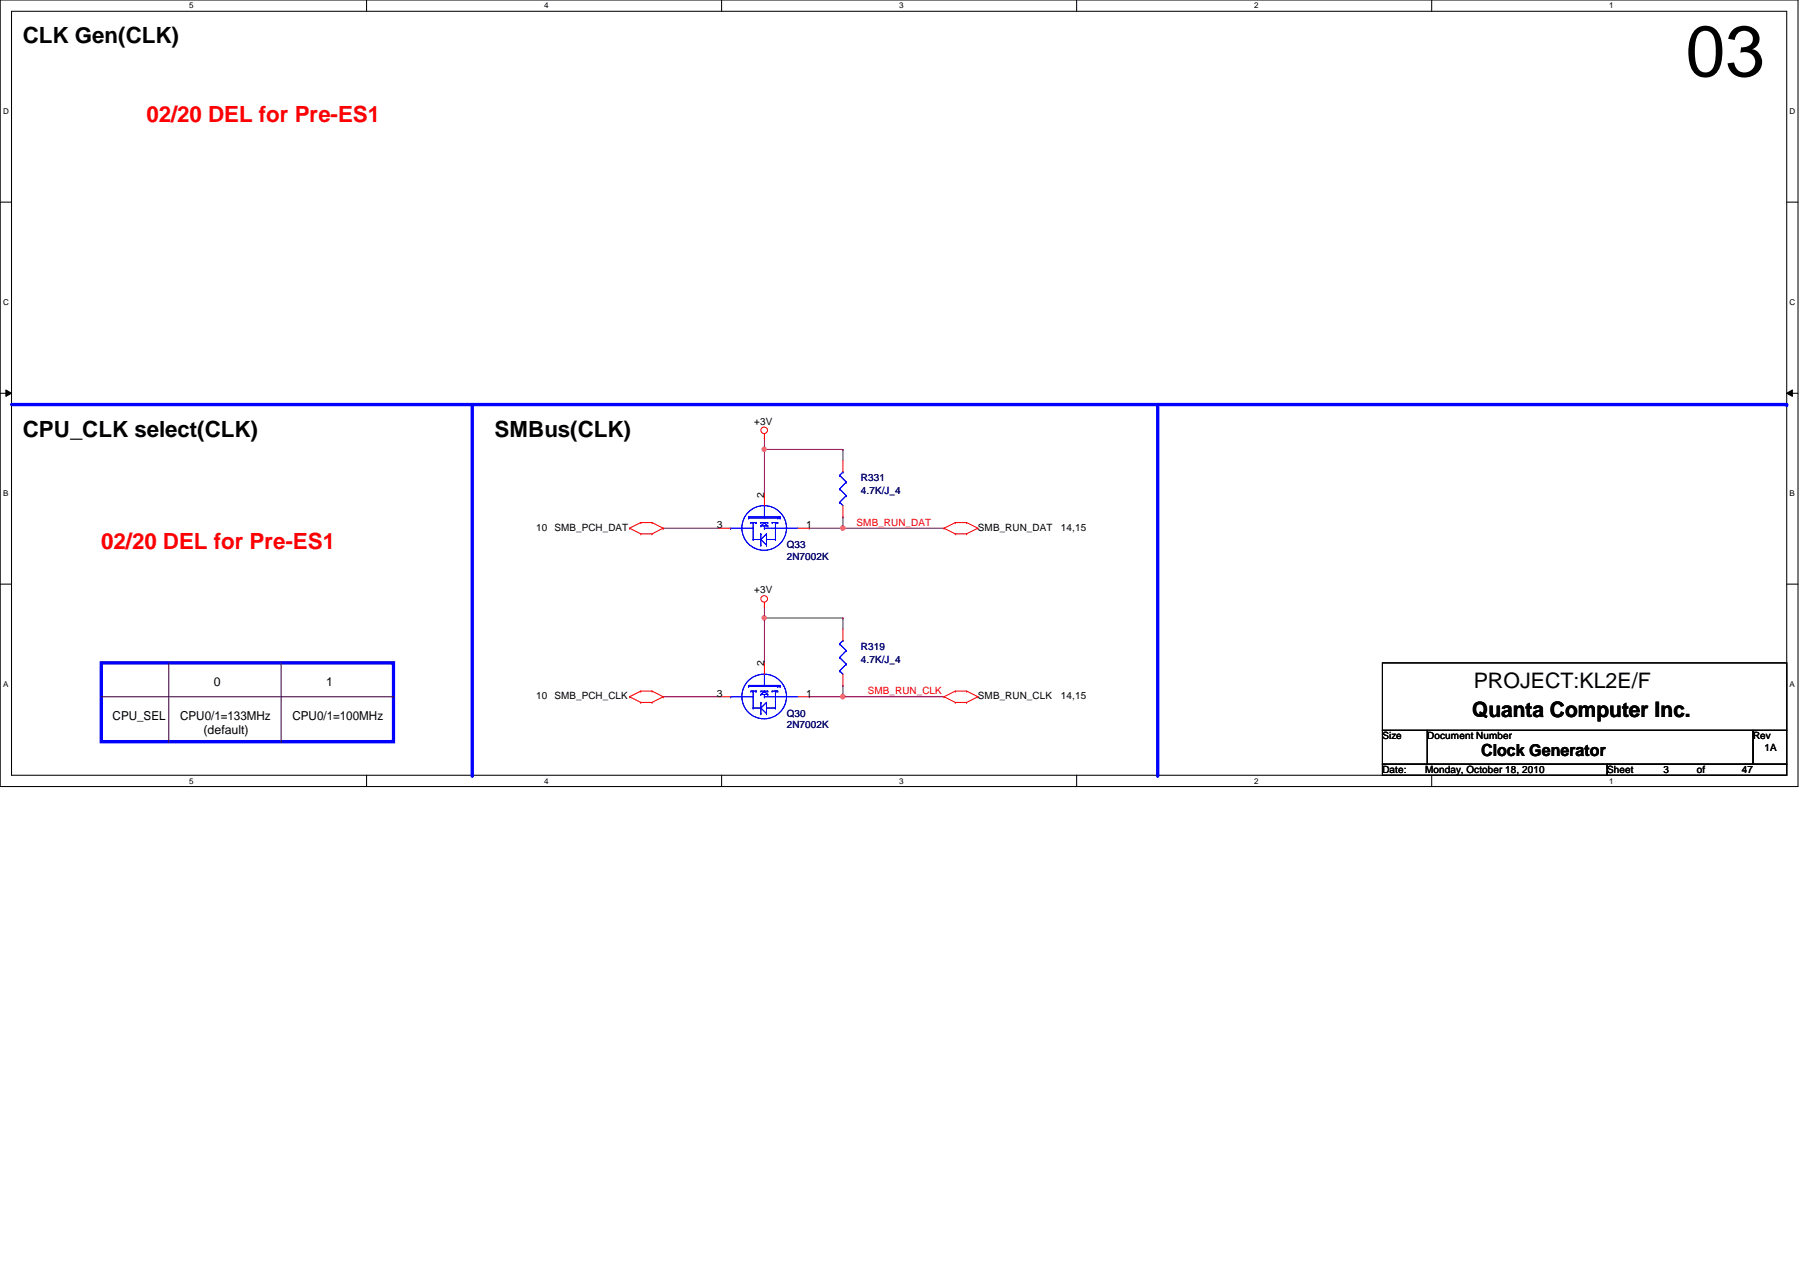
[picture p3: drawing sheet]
<svg xmlns="http://www.w3.org/2000/svg" width="297mm" height="210mm" viewBox="0 0 297 210" stroke-linecap="round" stroke-linejoin="round" font-family="sans-serif">
<path d="M0 0h296.7v129.8h-296.7zM1.9 1.9h292.9v126h-292.9z" fill="none" stroke="#000" stroke-width=".17"/>
<g fill="#fff">
<path d="M31.2 .2h.7v1.5h-.7z"/>
<path d="M31.2 128.1h.7v1.5h-.7z"/>
</g>
<path d="M60.5 0v1.9M60.5 127.9v1.9" fill="none" stroke="#000" stroke-width=".17"/>
<g fill="#fff">
<path d="M89.8 .2h.7v1.5h-.7z"/>
<path d="M89.8 128.1h.7v1.5h-.7z"/>
</g>
<path d="M119.1 0v1.9M119.1 127.9v1.9" fill="none" stroke="#000" stroke-width=".17"/>
<g fill="#fff">
<path d="M148.4 .2h.7v1.5h-.7z"/>
<path d="M148.4 128.1h.7v1.5h-.7z"/>
</g>
<path d="M177.7 0v1.9M177.7 127.9v1.9" fill="none" stroke="#000" stroke-width=".17"/>
<g fill="#fff">
<path d="M207 .2h.7v1.5h-.7z"/>
<path d="M207 128.1h.7v1.5h-.7z"/>
</g>
<path d="M236.3 0v1.9M236.3 127.9v1.9" fill="none" stroke="#000" stroke-width=".17"/>
<g fill="#fff">
<path d="M265.6 .2h.7v1.5h-.7z"/>
<path d="M265.6 128.1h.7v1.5h-.7z"/>
<path d="M.5 17.6h.9v1.5h-.9z"/>
<path d="M295.3 17.6h.9v1.5h-.9z"/>
<path d="M.5 49.1h.9v1.5h-.9z"/>
<path d="M295.3 49.1h.9v1.5h-.9z"/>
</g>
<path d="M0 33.4h1.9M294.8 33.4h1.9" fill="none" stroke="#000" stroke-width=".17"/>
<g fill="#fff">
<path d="M.5 80.6h.9v1.5h-.9z"/>
<path d="M295.3 80.6h.9v1.5h-.9z"/>
</g>
<path d="M0 64.9h1.9M1 64.3l.9 .6-.9 .5zM294.8 64.9l1-.6v1.1zM294.8 64.9h1.9" fill="none" stroke="#000" stroke-width=".17"/>
<path d="M1 64.3l.9 .6-.9 .5zM294.8 64.9l1-.6v1.1z" fill="#000"/>
<g fill="#fff">
<path d="M.5 112.1h.8v1.5h-.8z"/>
<path d="M295.3 112.1h.8v1.5h-.8z"/>
</g>
<path d="M0 96.4h1.9M294.8 96.4h1.9" fill="none" stroke="#000" stroke-width=".17"/>
<path d="M126.1 74.2h.1M126.1 74.2v7.4M139.1 115h.1M139.1 115h16.7" fill="none" stroke="#800040" stroke-width=".17"/>
<circle cx="139.1" cy="115" r=".37" fill="#f0f"/>
<circle cx="139.1" cy="115" r=".37" fill="none" stroke="#f0f" stroke-width=".17"/>
<path d="M126.1 74.2h.1M126.1 74.2h13M139.1 74.2h.1M139.1 74.2v1.8" fill="none" stroke="#800040" stroke-width=".17"/>
<circle cx="126.1" cy="74.1" r=".35" fill="#f0f"/>
<circle cx="126.1" cy="74.1" r=".35" fill="none" stroke="#f0f" stroke-width=".17"/>
<path d="M109.4 87.2h.1M109.4 87.2h9.3M126.1 102h.1M126.1 102v7.4" fill="none" stroke="#800040" stroke-width=".17"/>
<circle cx="126.1" cy="102" r=".35" fill="#f0f"/>
<circle cx="126.1" cy="102" r=".35" fill="none" stroke="#f0f" stroke-width=".17"/>
<path d="M139.1 87.2h.1M139.1 87.2h16.7" fill="none" stroke="#800040" stroke-width=".17"/>
<circle cx="139.1" cy="87.1" r=".37" fill="#f0f"/>
<circle cx="139.1" cy="87.1" r=".37" fill="none" stroke="#f0f" stroke-width=".17"/>
<g fill="none" stroke="#800040" stroke-width=".17">
<path d="M126.1 72.3h.1M126.1 72.3v1.9M133.6 87.2h.1M139.1 85.3h.1M139.1 85.3v1.9h-5.5M109.4 115h.1M109.4 115h9.3M126.1 102h.1M126.1 100.1h.1M126.1 100.1v1.9M126.1 102h13M133.6 115h.1"/>
<path d="M139.1 102h.1M139.1 113.1h.1M139.1 113.1v1.9h-5.5M139.1 102v1.8"/>
</g>
<g fill="none" stroke="#f00" stroke-width=".17">
<path d="M126.1 72.3h.1M126.1 71.6v.7M103.9 87.2h.1M103.9 87.2l1.8 .9M105.7 86.2h.1M105.7 88.1h.1M105.7 86.2h1.9M105.7 86.2l-1.8 1M105.7 88.1h1.9M107.6 86.2h.1M107.6 88.1h.1M107.6 86.2l1.8 1"/>
<path d="M109.4 87.2h.1M109.4 87.2l-1.8 .9M126.1 99.4v.7M155.8 87.2h.1M155.8 87.2l1.8 .9M157.6 88.1h.1M157.6 86.2h.1M157.6 86.2h1.9M157.6 88.1h1.9M157.6 86.2l-1.8 1M159.5 88.1h.1M159.5 86.2h.1"/>
<path d="M159.5 86.2l1.9 1M161.4 87.2h.1M161.4 87.2l-1.9 .9M103.9 115h.1M103.9 115l1.8 .9M105.7 114h.1M105.7 115.9h.1M105.7 115.9h1.9M105.7 114h1.9M105.7 114l-1.8 1M107.6 114h.1M107.6 115.9h.1"/>
<path d="M107.6 114l1.8 1M109.4 115h.1M109.4 115l-1.8 .9M126.1 100.1h.1M155.8 115h.1M155.8 115l1.8 .9M157.6 115.9h.1M157.6 114h.1M157.6 115.9h1.9M157.6 114h1.9M157.6 114l-1.8 1M159.5 115.9h.1"/>
<path d="M159.5 114h.1M159.5 114l1.9 1M161.4 115h.1M161.4 115l-1.9 .9"/>
<circle cx="126.1" cy="71" r=".55"/>
<circle cx="126.1" cy="98.8" r=".55"/>
</g>
<path d="M228.1 109.4h66.7v11.1h-66.7zM228.1 120.5h7.4v5.6h-7.4zM228.1 126.1h37.1v1.8h-37.1zM235.5 120.5h53.8v5.6h-53.8zM265.2 126.1h29.6v1.8h-29.6zM289.3 120.5h5.5v5.6h-5.5z" fill="none" stroke="#000" stroke-width=".17"/>
<path d="M1.9 66.8h292.9M16.7 109.4h48.2v13h-48.2z" fill="none" stroke="#00f" stroke-width=".55"/>
<path d="M16.7 115h48.2M27.9 109.4v13M46.4 109.4v13M64.9 115h.1M27.9 122.4h.1M46.4 122.4h.1" fill="none" stroke="#400040" stroke-width=".17"/>
<circle cx="294.8" cy="66.8" r=".28" fill="#00f"/>
<path d="M191 66.8v61.1" fill="none" stroke="#00f" stroke-width=".55"/>
<circle cx="191" cy="127.9" r=".28" fill="#00f"/>
<path d="M77.9 66.8v61.1" fill="none" stroke="#00f" stroke-width=".55"/>
<circle cx="77.9" cy="127.9" r=".28" fill="#00f"/>
<g fill="none" stroke="#00f" stroke-width=".17">
<path d="M138.6 78.4h.1M138.6 78.4l1.1 1.1M139.1 77.9h.1M139.1 77.9l-.5 .5M139.7 79.5h.1M139.7 79.5l-1.1 1.2M120.6 87.2h.1M120.6 87.2h3.7M123.5 85.5h.1M123.5 85.5h5.2M123.9 86.2h.1M123.9 86.2h.9"/>
<path d="M124.3 86.2h.1M124.3 89h.1M124.3 86.2v2.8M124.3 89h1.3M124.7 86.2h.1M124.8 86.2h.1M125.6 89h.1M125.6 86.8h.1M125.6 86.2h.1M125.6 90h.1M125.6 88.1h.1M125.6 89l.9 1"/>
<path d="M125.6 86.8h1.1M125.6 86.2h1.1M125.6 88.1v1.9M126.1 87.2h.1M126.1 85.3h.1M126.1 86.2h.1M126.1 86.8h.1M126.1 87.2h5.6M126.1 83.4v1.9M126.1 86.8v.4M126.1 86.2l.4 .4M126.1 86.2l-.5 .6"/>
<path d="M126.5 89h.1M126.5 90h.1M126.5 88.3h.1M126.5 88.1h.1M126.5 88.4h.1M126.5 86.6h.1M126.5 89h1.5M126.5 88.1v1.9M126.5 88.1l-.9 .9M126.5 86.6l.2 .2M126.7 86.8h.1M126.7 86.2h.1"/>
<path d="M127.4 86.2h.1M127.4 86.2h1M128 89h.1M128 86.2h.1M128 86.2v2.8M128.2 86.2h.1M128.4 85.5h.1M128.4 86.2h.1M128.6 85.3h.1M128.7 85.5h.1M128.7 85.3h.1M128.7 85.3h-5.2v.2"/>
<path d="M128.7 85.3v.2M138.6 82.9h.1M138.6 80.7h.1M138.6 82.9l.5 .5M138.6 80.7l1.1 1.1M139.7 81.8h.1M139.7 81.8l-1.1 1.1M120.6 115h.1M120.6 115h3.7M123.5 113.3h.1M123.5 113.3h5.2M123.9 114h.1"/>
<path d="M123.9 114h.9M124.3 114h.1M124.3 116.8h.1M124.3 114v2.8M124.3 116.8h1.3M124.7 114h.1M124.8 114h.1M125.6 116.8h.1M125.6 114.6h.1M125.6 114h.1M125.6 117.8h.1M125.6 115.9h.1"/>
<path d="M125.6 115.9v1.9M125.6 116.8l.9 1M125.6 114.6h1.1M125.6 114h1.1M126.1 115h.1M126.1 113.1h.1M126.1 114h.1M126.1 114.6h.1M126.1 111.3v1.8M126.1 114.6v.4M126.1 115h5.6M126.1 114l.4 .4"/>
<path d="M126.1 114l-.5 .6M126.5 116.8h.1M126.5 117.8h.1M126.5 116.1h.1M126.5 115.9h.1M126.5 116.2h.1M126.5 114.4h.1M126.5 115.9v1.9M126.5 116.8h1.5M126.5 115.9l-.9 .9M126.5 114.4l.2 .2M126.7 114.6h.1"/>
<path d="M126.7 114h.1M127.4 114h.1M127.4 114h1M128 116.8h.1M128 114h.1M128 114v2.8M128.2 114h.1M128.4 113.3h.1M128.4 114h.1M128.6 113.1h.1M128.7 113.3h.1M128.7 113.1h.1"/>
<path d="M128.7 113.1h-5.2v.2M128.7 113.1v.2M138.6 110.7h.1M138.6 108.5h.1M138.6 106.3h.1M138.6 110.7l.5 .6M138.6 108.5l1.1 1.1M138.6 106.3l1.1 1.1M139.1 105.7h.1M139.1 105.7l-.5 .6M139.7 109.6h.1M139.7 107.4h.1"/>
<path d="M139.7 109.6l-1.1 1.1M139.7 107.4l-1.1 1.1"/>
<circle cx="126.1" cy="87.1" r="3.7"/>
<circle cx="126.1" cy="114.9" r="3.7"/>
</g>
<path d="M139.1 76v1.9M118.7 87.2h1.9M126.1 81.6v1.8M131.7 87.2h1.9M139.1 83.4v1.9M118.7 115h1.9M126.1 109.4v1.9M131.7 115h1.9M139.1 103.8v1.9M139.1 111.3v1.8" fill="none" stroke="#f00" stroke-width=".17"/>
<circle cx="139.1" cy="115" r=".37" fill="#f0f"/>
<circle cx="139.1" cy="115" r=".37" fill="none" stroke="#f0f" stroke-width=".17"/>
<circle cx="126.1" cy="74.1" r=".35" fill="#f0f"/>
<circle cx="126.1" cy="74.1" r=".35" fill="none" stroke="#f0f" stroke-width=".17"/>
<circle cx="126.1" cy="102" r=".35" fill="#f0f"/>
<circle cx="126.1" cy="102" r=".35" fill="none" stroke="#f0f" stroke-width=".17"/>
<circle cx="139.1" cy="87.1" r=".37" fill="#f0f"/>
<circle cx="139.1" cy="87.1" r=".37" fill="none" stroke="#f0f" stroke-width=".17"/>
<text font-size="11.9" x="278.2" y="12.6">03</text>
<g font-size="3.7">
<text x="3.8" y="7.2">CLK Gen(CLK)</text>
<text x="3.8" y="72.1">CPU_CLK select(CLK)</text>
<text x="81.6" y="72.1">SMBus(CLK)</text>
</g>
<g font-size="3.7" fill="#f00">
<text x="24.2" y="20.1">02/20 DEL for Pre-ES1</text>
<text x="16.7" y="90.6">02/20 DEL for Pre-ES1</text>
</g>
<g font-size="3.5">
<text x="243.2" y="113.5">PROJECT:KL2E/F</text>
<text x="242.9" y="118.2">Quanta Computer Inc.</text>
</g>
<text font-size="2.8" x="244.4" y="124.8">Clock Generator</text>
<g font-size="2">
<text x="35.3" y="113.2">0</text>
<text x="53.8" y="113.2">1</text>
<text x="18.6" y="118.7">CPU_SEL</text>
<text x="29.7" y="118.7">CPU0/1=133MHz</text>
<text x="48.3" y="118.7">CPU0/1=100MHz</text>
<text x="33.6" y="121.2">(default)</text>
</g>
<g font-size="1.7">
<text x="124.5" y="70.1">+3V</text>
<text x="126.1" y="82.1" transform="rotate(-90 126.1 82.1)">2</text>
<text x="88.5" y="87.5">10</text>
<text x="91.5" y="87.5">SMB_PCH_DAT</text>
<text x="118.3" y="87.1">3</text>
<text x="133" y="87.1">1</text>
<text x="161.4" y="87.5">SMB_RUN_DAT</text>
<text x="175.1" y="87.5">14,15</text>
<text x="124.5" y="97.9">+3V</text>
<text x="126.1" y="109.9" transform="rotate(-90 126.1 109.9)">2</text>
<text x="88.5" y="115.4">10</text>
<text x="91.5" y="115.4">SMB_PCH_CLK</text>
<text x="118.3" y="114.9">3</text>
<text x="133" y="114.9">1</text>
<text x="161.4" y="115.4">SMB_RUN_CLK</text>
<text x="175.1" y="115.4">14,15</text>
<text x="228.1" y="122">Size</text>
<text x="235.5" y="122">Document Number</text>
<text x="289.3" y="122">Rev</text>
<text x="291.2" y="123.9">1A</text>
<text x="228.1" y="127.6">Date:</text>
<text x="235.2" y="127.6">Monday, October 18, 2010</text>
<text x="265.2" y="127.6">Sheet</text>
<text x="274.5" y="127.6">3</text>
<text x="280" y="127.6">of</text>
<text x="287.4" y="127.6">47</text>
</g>
<g font-size="1.7" fill="#000080">
<text x="142.1" y="79.4">R331</text>
<text x="142.1" y="81.6">4.7K/J_4</text>
<text x="129.8" y="90.5">Q33</text>
<text x="129.8" y="92.3">2N7002K</text>
<text x="142.1" y="107.2">R319</text>
<text x="142.1" y="109.4">4.7K/J_4</text>
<text x="129.8" y="118.3">Q30</text>
<text x="129.8" y="120.1">2N7002K</text>
</g>
<g font-size="1.7" fill="#f00">
<text x="141.3" y="86.8">SMB_RUN_DAT</text>
<text x="143.2" y="114.6">SMB_RUN_CLK</text>
</g>
<g font-size="1.3">
<text x="31.2" y="1.4">5</text>
<text x="89.8" y="1.4">4</text>
<text x="148.4" y="1.4">3</text>
<text x="207" y="1.4">2</text>
<text x="265.6" y="1.4">1</text>
<text x=".5" y="18.8">D</text>
<text x="295.3" y="18.8">D</text>
<text x=".5" y="50.3">C</text>
<text x="295.3" y="50.3">C</text>
<text x=".5" y="81.8">B</text>
<text x="295.3" y="81.8">B</text>
<text x=".5" y="113.3">A</text>
<text x="295.3" y="113.3">A</text>
<text x="31.2" y="129.3">5</text>
<text x="89.8" y="129.3">4</text>
<text x="148.4" y="129.3">3</text>
<text x="207" y="129.3">2</text>
<text x="265.6" y="129.3">1</text>
</g>
</svg>
